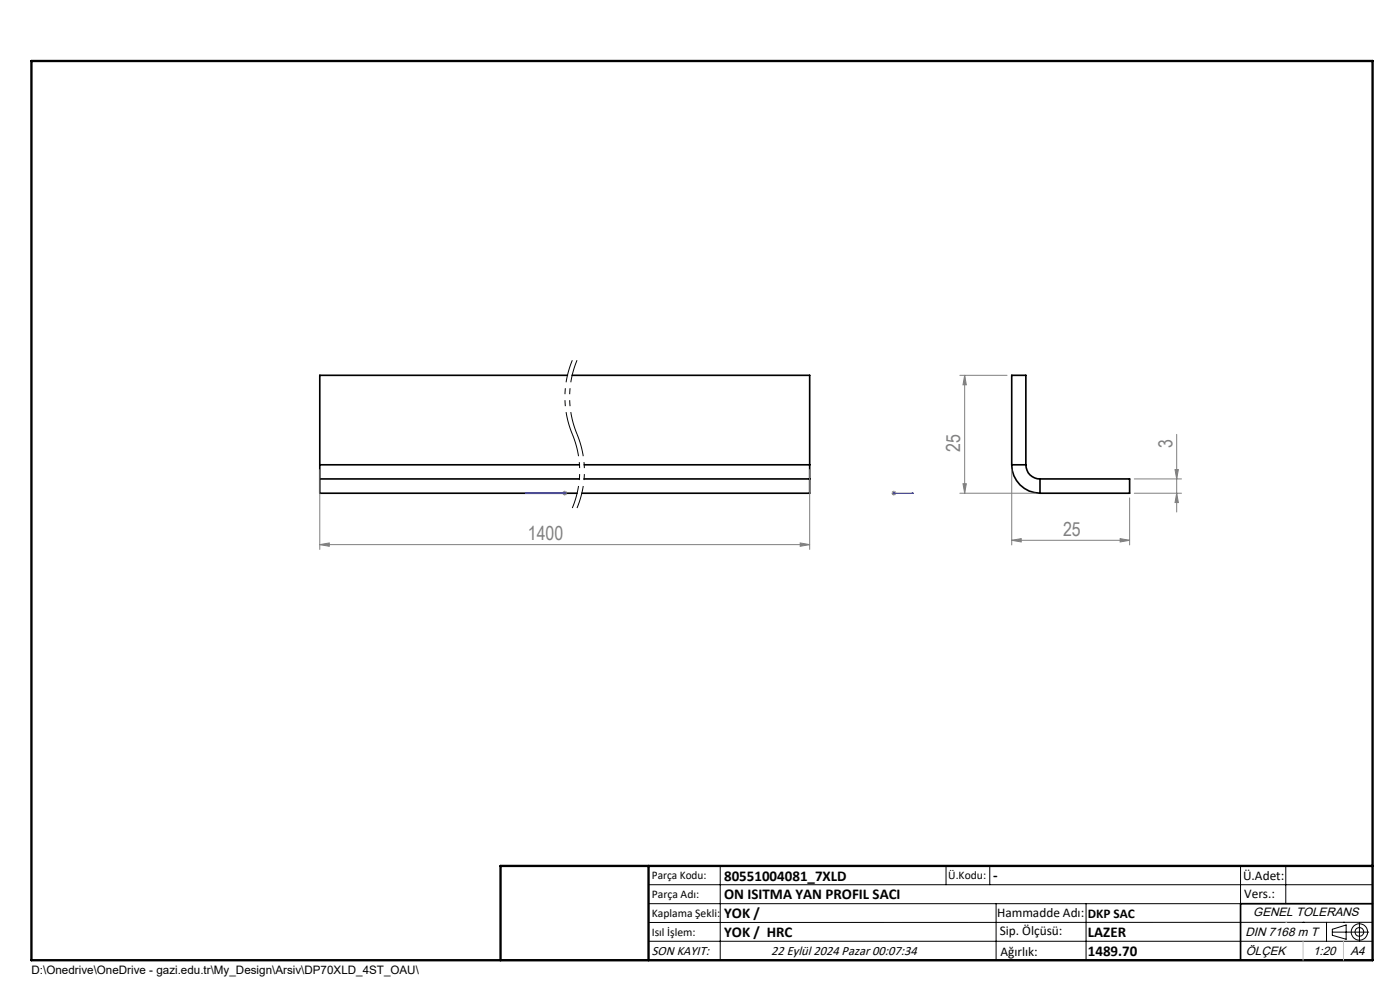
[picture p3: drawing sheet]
<svg xmlns="http://www.w3.org/2000/svg" width="297mm" height="210mm" viewBox="0 0 297 210" stroke-linecap="round" stroke-linejoin="round" font-family="sans-serif">
<g fill="none" stroke="#000" stroke-width=".35">
<path d="M120.4 79.6h-52.6v19M121.4 79.6h50.4v19M67.8 98.6v3M67.8 98.6h55.1M123.9 98.6h47.9M171.8 98.6v3M214.6 98.6a6 6 0 0 0 6 6M214.6 98.6h3M214.6 98.6v-19h3v19M217.6 98.6a2.95 2.95 0 0 0 3 3M67.8 101.6h55.1M67.8 101.6v3h54.6"/>
<path d="M123.9 101.6h47.9M171.8 101.6v3h-48.4M220.6 101.6h19v3h-19M220.6 101.6v3M291.2 191.7h-28v12M106.2 203.7h185"/>
</g>
<path d="M121.4 76.4a20.4 20.4 0 0 0 0 15.7M122.4 76.4a20.4 20.4 0 0 0 0 15.7M121.4 92.1a20.4 20.4 0 0 1 0 15.7M122.4 92.1a20.4 20.4 0 0 1 0 15.7" fill="none" stroke="#000" stroke-width=".21" stroke-dasharray="6.3 1.3 1.3 1.3 1.3 1.3" stroke-dashoffset="1.5" stroke-linecap="butt"/>
<g fill="none" stroke="#000" stroke-width=".21">
<path d="M137.6 187.7h153.6M137.6 191.7h153.6M137.6 199.7h153.6M152.8 183.7v20M200.7 183.7v4M210 183.7v4M211.3 191.7v12M230.4 191.7v12M263.2 183.7v20M272.8 183.7v8M276.4 195.6h.1M281.4 195.6v4.1"/>
<path d="M282.6 197.7h7.8M282.6 197.1l3-.9v3l-3-.8zM285 195.6h.1M288.4 195.8v3.8M291.2 195.6l-153.6 .1"/>
<circle cx="288.4" cy="197.7" r="1.74"/>
<circle cx="288.4" cy="197.7" r=".93"/>
</g>
<path d="M111.5 104.6h.4h-.4M111.5 104.6h8.3M119.7 104.6h.2zM119.8 104.6h.1M189.5 104.6h.2zM189.6 104.6h.1M189.6 104.6h4.2M193.8 104.6h-.4h.4" fill="none" stroke="#00f" stroke-width=".21"/>
<g fill="none" stroke="#808080" stroke-width=".21">
<path d="M203.6 79.6h10M204.6 79.6l.4 2h-.7zM204.6 79.6v25M67.8 99.6v16.9M171.8 99.6v16.9M214.6 99.6v16M249.3 99.6h.7l-.4 2zM249.6 92.1v16.5M67.8 115.5l2.1-.3v.7zM67.8 115.5h104M119.3 104.6h1M119.5 104.2l.7 .8"/>
<path d="M119.8 104.1v1M120.2 104.2l-.7 .8M169.8 115.2l2 .3-2 .4zM189.1 104.6h1M189.3 104.2l.7 .8M189.6 104.1v1M190 104.2l-.7 .8M203.6 104.6h16M204.3 102.6h.7l-.4 2zM214.6 114.6l2-.3v.7zM214.6 114.6h25M237.6 114.3l2 .3-2 .4z"/>
<path d="M239.6 105.6v10M240.6 104.6h10M240.6 101.6h10M249.6 104.6l.4 2h-.7z"/>
</g>
<path d="M6.7 12.9h284.5v190.8h-284.5zM137.6 183.7v20M291.2 183.7h-185v20" fill="none" stroke="#000" stroke-width=".5"/>
<path d="M272.8 195.6h.1M276.4 199.7v4M285 199.7v4" fill="none" stroke="#c0c0c0" stroke-width=".21"/>
<g fill="#00f">
<path d="M193.4 104.6h.4zM189.5 104.6h.2z"/>
<path d="M119.7 104.6h.2zM111.5 104.6h.4z"/>
</g>
<g fill="#808080">
<path d="M67.8 115.5l2.1-.3v.7zM169.8 115.2l2 .3-2 .4z"/>
<path d="M214.6 114.6l2-.3v.7zM237.6 114.3l2 .3-2 .4z"/>
<path d="M204.3 102.6h.7l-.4 2zM204.6 79.6l.4 2h-.7z"/>
<path d="M249.3 99.6h.7l-.4 2zM249.6 104.6l.4 2h-.7z"/>
</g>
<g font-size="4.1" fill="#808080">
<text x="203.7" y="95.9" transform="rotate(-90 203.7 95.9)">25</text>
<text x="248.7" y="94.9" transform="rotate(-90 248.7 94.9)">3</text>
<text x="225.5" y="113.7">25</text>
<text x="112" y="114.6">1400</text>
</g>
<g font-size="3.2">
<text x="153.6" y="186.8">80551004081_7XLD</text>
<text x="153.6" y="190.8">ON ISITMA YAN PROFIL SACI</text>
<text x="210.7" y="186.6">-</text>
<text x="153.6" y="194.8">YOK /</text>
<text x="153.6" y="198.8">YOK / HRC</text>
<text x="230.8" y="198.7">LAZER</text>
<text x="230.8" y="202.8">1489.70</text>
</g>
<g font-size="2.8">
<text x="263.7" y="186.7">Ü.Adet:</text>
<text x="263.9" y="190.5">Vers.:</text>
<text x="211.5" y="194.5">Hammadde Adı:</text>
<text x="230.8" y="194.7">DKP SAC</text>
<text x="138.3" y="202.6">SON KAYIT:</text>
<text x="163.6" y="202.6">22 Eylül 2024 Pazar 00:07:34</text>
<text x="212.1" y="198.4">Sip. Ölçüsü:</text>
<text x="212.2" y="202.7">Ağırlık:</text>
</g>
<g font-size="2.6">
<text x="265.9" y="194.4">GENEL TOLERANS</text>
<text x="264.2" y="198.5">DIN 7168 m T</text>
<text x="264.3" y="202.6">ÖLÇEK</text>
<text x="278.5" y="202.6">1:20</text>
<text x="286.5" y="202.6">A4</text>
</g>
<g font-size="2.5">
<text x="138.3" y="186.4">Parça Kodu:</text>
<text x="138.3" y="190.5">Parça Adı:</text>
<text x="201.2" y="186.5">Ü.Kodu:</text>
<text x="138.3" y="194.5">Kaplama Şekli:</text>
<text x="138.3" y="198.6">Isıl İşlem:</text>
<text x="6.7" y="206.7">D:\Onedrive\OneDrive - gazi.edu.tr\My_Design\Arsiv\DP70XLD_4ST_OAU\</text>
</g>
</svg>
